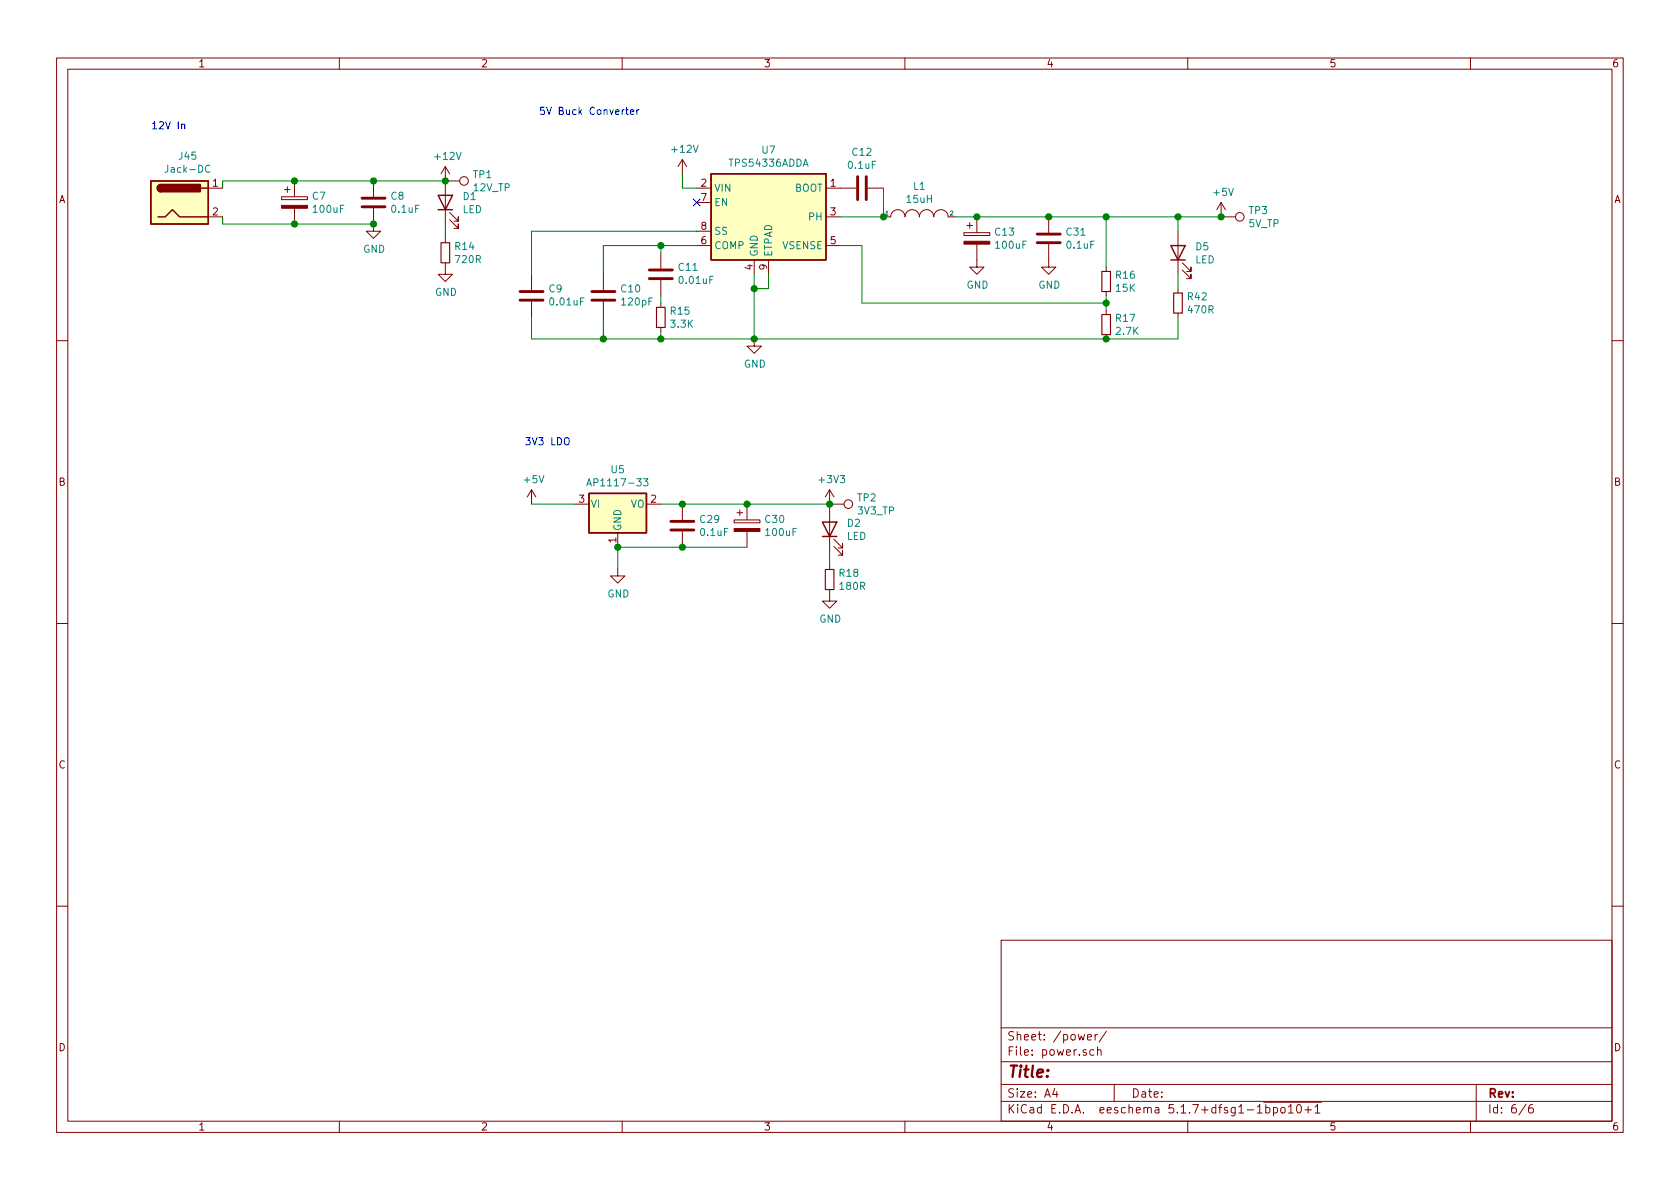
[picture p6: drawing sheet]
EESchema Schematic File Version 4
EELAYER 30 0
EELAYER END
$Descr A4 11693 8268
encoding utf-8
Sheet 6 6
Title ""
Date ""
Rev ""
Comp ""
Comment1 ""
Comment2 ""
Comment3 ""
Comment4 ""
$EndDescr
$Comp
L Regulator_Switching:TPS54336ADDA U?
U 1 1
P 5350 1500
AR Path="/5EB1A376" Ref="U?"  Part="1" 
AR Path="/5EB15D5B/5EB1A376" Ref="U7"  Part="1" 
F 0 "U7" H 5350 1967 50  0000 C CNN
F 1 "TPS54336ADDA" H 5350 1876 50  0000 C CNN
F 2 "Package_SO:TI_SO-PowerPAD-8_ThermalVias" H 6250 1150 50  0001 C CNN
F 3 "http://www.ti.com/lit/ds/symlink/tps54336a.pdf" H 6350 1050 50  0001 C CNN
	1    5350 1500
	1    0    0    -1  
$EndComp
$Comp
L power:GND #PWR0247
U 1 1
P 2600 1550
F 0 "#PWR0247" H 2600 1300 50  0001 C CNN
F 1 "GND" H 2605 1377 50  0000 C CNN
F 2 "" H 2600 1550 50  0001 C CNN
F 3 "" H 2600 1550 50  0001 C CNN
	1    2600 1550
	1    0    0    -1  
$EndComp
$Comp
L power:+12V #PWR0249
U 1 1
P 3100 1250
F 0 "#PWR0249" H 3100 1100 50  0001 C CNN
F 1 "+12V" H 3115 1423 50  0000 C CNN
F 2 "" H 3100 1250 50  0001 C CNN
F 3 "" H 3100 1250 50  0001 C CNN
	1    3100 1250
	1    0    0    -1  
$EndComp
$Comp
L mobo-rescue:CP-Device C7
U 1 1
P 2050 1400
F 0 "C7" H 2168 1446 50  0000 L CNN
F 1 "100uF" H 2168 1355 50  0000 L CNN
F 2 "Capacitor_SMD:CP_Elec_6.3x7.7" H 2088 1250 50  0001 C CNN
F 3 "~" H 2050 1400 50  0001 C CNN
	1    2050 1400
	1    0    0    -1  
$EndComp
$Comp
L Device:C C8
U 1 1
P 2600 1400
F 0 "C8" H 2715 1446 50  0000 L CNN
F 1 "0.1uF" H 2715 1355 50  0000 L CNN
F 2 "Capacitor_SMD:C_0805_2012Metric_Pad1.15x1.40mm_HandSolder" H 2638 1250 50  0001 C CNN
F 3 "~" H 2600 1400 50  0001 C CNN
	1    2600 1400
	1    0    0    -1  
$EndComp
Wire Wire Line
	2600 1550 2050 1550
Wire Wire Line
	1550 1550 1550 1500
Connection ~ 2050 1550
Wire Wire Line
	2600 1250 2050 1250
Connection ~ 2050 1250
Connection ~ 2600 1550
$Comp
L power:+12V #PWR0250
U 1 1
P 4750 1200
F 0 "#PWR0250" H 4750 1050 50  0001 C CNN
F 1 "+12V" H 4765 1373 50  0000 C CNN
F 2 "" H 4750 1200 50  0001 C CNN
F 3 "" H 4750 1200 50  0001 C CNN
	1    4750 1200
	1    0    0    -1  
$EndComp
$Comp
L pspice:INDUCTOR L1
U 1 1
P 6400 1500
F 0 "L1" H 6400 1715 50  0000 C CNN
F 1 "15uH" H 6400 1624 50  0000 C CNN
F 2 "Inductor_SMD:L_Bourns_SRR1260" H 6400 1500 50  0001 C CNN
F 3 "~" H 6400 1500 50  0001 C CNN
	1    6400 1500
	1    0    0    -1  
$EndComp
$Comp
L power:GND #PWR0251
U 1 1
P 6800 1800
F 0 "#PWR0251" H 6800 1550 50  0001 C CNN
F 1 "GND" H 6805 1627 50  0000 C CNN
F 2 "" H 6800 1800 50  0001 C CNN
F 3 "" H 6800 1800 50  0001 C CNN
	1    6800 1800
	1    0    0    -1  
$EndComp
$Comp
L Device:C C12
U 1 1
P 6000 1300
F 0 "C12" V 5748 1300 50  0000 C CNN
F 1 "0.1uF" V 5839 1300 50  0000 C CNN
F 2 "Capacitor_SMD:C_0805_2012Metric_Pad1.15x1.40mm_HandSolder" H 6038 1150 50  0001 C CNN
F 3 "~" H 6000 1300 50  0001 C CNN
	1    6000 1300
	0    1    1    0   
$EndComp
Wire Wire Line
	5850 1500 6150 1500
Wire Wire Line
	6150 1300 6150 1500
Connection ~ 6150 1500
Wire Wire Line
	7700 1850 7700 1500
Connection ~ 7700 1500
Wire Wire Line
	7700 2150 7700 2100
Wire Wire Line
	5250 2350 5250 2000
$Comp
L power:GND #PWR0252
U 1 1
P 5250 2350
F 0 "#PWR0252" H 5250 2100 50  0001 C CNN
F 1 "GND" H 5255 2177 50  0000 C CNN
F 2 "" H 5250 2350 50  0001 C CNN
F 3 "" H 5250 2350 50  0001 C CNN
	1    5250 2350
	1    0    0    -1  
$EndComp
Connection ~ 5250 2350
Wire Wire Line
	6000 2100 6000 1700
Wire Wire Line
	6000 1700 5850 1700
Connection ~ 7700 2100
Wire Wire Line
	7700 2100 7700 2050
$Comp
L Device:C C11
U 1 1
P 4600 1900
F 0 "C11" H 4485 1854 50  0000 R CNN
F 1 "0.01uF" H 4485 1945 50  0000 R CNN
F 2 "Capacitor_SMD:C_0805_2012Metric_Pad1.15x1.40mm_HandSolder" H 4638 1750 50  0001 C CNN
F 3 "~" H 4600 1900 50  0001 C CNN
	1    4600 1900
	-1   0    0    1   
$EndComp
$Comp
L Device:R_Small R15
U 1 1
P 4600 2200
F 0 "R15" H 4659 2246 50  0000 L CNN
F 1 "3.3K" H 4659 2155 50  0000 L CNN
F 2 "Resistor_SMD:R_0805_2012Metric_Pad1.15x1.40mm_HandSolder" H 4600 2200 50  0001 C CNN
F 3 "~" H 4600 2200 50  0001 C CNN
	1    4600 2200
	1    0    0    -1  
$EndComp
$Comp
L Device:C C10
U 1 1
P 4200 2050
F 0 "C10" H 4085 2004 50  0000 R CNN
F 1 "120pF" H 4085 2095 50  0000 R CNN
F 2 "Capacitor_SMD:C_0805_2012Metric_Pad1.15x1.40mm_HandSolder" H 4238 1900 50  0001 C CNN
F 3 "~" H 4200 2050 50  0001 C CNN
	1    4200 2050
	-1   0    0    1   
$EndComp
$Comp
L Device:C C9
U 1 1
P 3700 2050
F 0 "C9" H 3585 2004 50  0000 R CNN
F 1 "0.01uF" H 3585 2095 50  0000 R CNN
F 2 "Capacitor_SMD:C_0805_2012Metric_Pad1.15x1.40mm_HandSolder" H 3738 1900 50  0001 C CNN
F 3 "~" H 3700 2050 50  0001 C CNN
	1    3700 2050
	-1   0    0    1   
$EndComp
Wire Wire Line
	4850 1700 4600 1700
Wire Wire Line
	4600 1700 4600 1750
Wire Wire Line
	4600 2050 4600 2100
Wire Wire Line
	4600 2300 4600 2350
Wire Wire Line
	4600 2350 5250 2350
Wire Wire Line
	4600 1700 4200 1700
Wire Wire Line
	4200 1700 4200 1900
Connection ~ 4600 1700
Wire Wire Line
	4200 2200 4200 2350
Wire Wire Line
	4200 2350 4600 2350
Connection ~ 4600 2350
Wire Wire Line
	4850 1600 3700 1600
Wire Wire Line
	3700 1600 3700 1900
Wire Wire Line
	3700 2200 3700 2350
Wire Wire Line
	3700 2350 4200 2350
Connection ~ 4200 2350
Wire Wire Line
	4750 1200 4750 1300
Wire Wire Line
	4750 1300 4850 1300
$Comp
L mobo-rescue:CP-Device C13
U 1 1
P 6800 1650
F 0 "C13" H 6918 1696 50  0000 L CNN
F 1 "100uF" H 6918 1605 50  0000 L CNN
F 2 "Capacitor_SMD:CP_Elec_6.3x7.7" H 6838 1500 50  0001 C CNN
F 3 "~" H 6800 1650 50  0001 C CNN
	1    6800 1650
	1    0    0    -1  
$EndComp
Wire Wire Line
	6650 1500 6800 1500
$Comp
L Connector:Jack-DC J?
U 1 1
P 1250 1400
AR Path="/5EB1A37C" Ref="J?"  Part="1" 
AR Path="/5EB15D5B/5EB1A37C" Ref="J45"  Part="1" 
F 0 "J45" H 1307 1725 50  0000 C CNN
F 1 "Jack-DC" H 1307 1634 50  0000 C CNN
F 2 "Connector_BarrelJack:BarrelJack_Horizontal" H 1300 1360 50  0001 C CNN
F 3 "~" H 1300 1360 50  0001 C CNN
	1    1250 1400
	1    0    0    -1  
$EndComp
Wire Wire Line
	1550 1550 2050 1550
$Comp
L Device:LED D5
U 1 1
P 8200 1750
F 0 "D5" V 8239 1633 50  0000 R CNN
F 1 "LED" V 8148 1633 50  0000 R CNN
F 2 "LED_SMD:LED_0805_2012Metric" H 8200 1750 50  0001 C CNN
F 3 "~" H 8200 1750 50  0001 C CNN
	1    8200 1750
	0    -1   -1   0   
$EndComp
$Comp
L Device:R_Small R42
U 1 1
P 8200 2100
F 0 "R42" H 8259 2146 50  0000 L CNN
F 1 "470R" H 8259 2055 50  0000 L CNN
F 2 "Resistor_SMD:R_0805_2012Metric_Pad1.15x1.40mm_HandSolder" H 8200 2100 50  0001 C CNN
F 3 "~" H 8200 2100 50  0001 C CNN
	1    8200 2100
	1    0    0    -1  
$EndComp
Wire Wire Line
	7700 1500 8200 1500
Wire Wire Line
	8200 1600 8200 1500
Connection ~ 8200 1500
Wire Wire Line
	8200 1500 8500 1500
Wire Wire Line
	8200 2000 8200 1900
Wire Wire Line
	7700 2350 8200 2350
Wire Wire Line
	8200 2350 8200 2200
Connection ~ 7700 2350
Wire Wire Line
	1550 1250 1550 1300
Wire Wire Line
	1550 1250 2050 1250
$Comp
L Device:R_Small R17
U 1 1
P 7700 2250
F 0 "R17" H 7759 2296 50  0000 L CNN
F 1 "2.7K" H 7759 2205 50  0000 L CNN
F 2 "Resistor_SMD:R_0805_2012Metric_Pad1.15x1.40mm_HandSolder" H 7700 2250 50  0001 C CNN
F 3 "~" H 7700 2250 50  0001 C CNN
	1    7700 2250
	1    0    0    -1  
$EndComp
$Comp
L Device:R_Small R16
U 1 1
P 7700 1950
F 0 "R16" H 7759 1996 50  0000 L CNN
F 1 "15K" H 7759 1905 50  0000 L CNN
F 2 "Resistor_SMD:R_0805_2012Metric_Pad1.15x1.40mm_HandSolder" H 7700 1950 50  0001 C CNN
F 3 "~" H 7700 1950 50  0001 C CNN
	1    7700 1950
	1    0    0    -1  
$EndComp
NoConn ~ 4850 1400
Wire Wire Line
	5350 1900 5350 2000
Wire Wire Line
	5350 2000 5250 2000
Connection ~ 5250 2000
Wire Wire Line
	5250 2000 5250 1900
$Comp
L Regulator_Linear:AP1117-33 U?
U 1 1
P 4300 3500
AR Path="/5F10D0FD" Ref="U?"  Part="1" 
AR Path="/5EB15D5B/5F10D0FD" Ref="U5"  Part="1" 
F 0 "U5" H 4300 3742 50  0000 C CNN
F 1 "AP1117-33" H 4300 3651 50  0000 C CNN
F 2 "Package_TO_SOT_SMD:SOT-223-3_TabPin2" H 4300 3700 50  0001 C CNN
F 3 "http://www.diodes.com/datasheets/AP1117.pdf" H 4400 3250 50  0001 C CNN
	1    4300 3500
	1    0    0    -1  
$EndComp
$Comp
L Device:C C31
U 1 1
P 7300 1650
F 0 "C31" H 7415 1696 50  0000 L CNN
F 1 "0.1uF" H 7415 1605 50  0000 L CNN
F 2 "Capacitor_SMD:C_0805_2012Metric_Pad1.15x1.40mm_HandSolder" H 7338 1500 50  0001 C CNN
F 3 "~" H 7300 1650 50  0001 C CNN
	1    7300 1650
	1    0    0    -1  
$EndComp
$Comp
L power:+3V3 #PWR0182
U 1 1
P 5775 3500
F 0 "#PWR0182" H 5775 3350 50  0001 C CNN
F 1 "+3V3" H 5790 3673 50  0000 C CNN
F 2 "" H 5775 3500 50  0001 C CNN
F 3 "" H 5775 3500 50  0001 C CNN
	1    5775 3500
	1    0    0    -1  
$EndComp
Wire Wire Line
	3700 3500 4000 3500
Wire Wire Line
	4600 3500 4750 3500
$Comp
L mobo-rescue:CP-Device C30
U 1 1
P 5200 3650
F 0 "C30" H 5318 3696 50  0000 L CNN
F 1 "100uF" H 5318 3605 50  0000 L CNN
F 2 "Capacitor_SMD:CP_Elec_6.3x7.7" H 5238 3500 50  0001 C CNN
F 3 "~" H 5200 3650 50  0001 C CNN
	1    5200 3650
	1    0    0    -1  
$EndComp
Wire Wire Line
	6800 1500 7300 1500
Connection ~ 6800 1500
Wire Wire Line
	6000 2100 7700 2100
Wire Wire Line
	5250 2350 7700 2350
Connection ~ 7300 1500
Wire Wire Line
	7300 1500 7700 1500
$Comp
L power:GND #PWR0183
U 1 1
P 7300 1800
F 0 "#PWR0183" H 7300 1550 50  0001 C CNN
F 1 "GND" H 7305 1627 50  0000 C CNN
F 2 "" H 7300 1800 50  0001 C CNN
F 3 "" H 7300 1800 50  0001 C CNN
	1    7300 1800
	1    0    0    -1  
$EndComp
$Comp
L Device:C C29
U 1 1
P 4750 3650
F 0 "C29" H 4865 3696 50  0000 L CNN
F 1 "0.1uF" H 4865 3605 50  0000 L CNN
F 2 "Capacitor_SMD:C_0805_2012Metric_Pad1.15x1.40mm_HandSolder" H 4788 3500 50  0001 C CNN
F 3 "~" H 4750 3650 50  0001 C CNN
	1    4750 3650
	1    0    0    -1  
$EndComp
Connection ~ 4750 3500
Wire Wire Line
	4750 3500 5200 3500
$Comp
L power:GND #PWR0184
U 1 1
P 4300 3950
F 0 "#PWR0184" H 4300 3700 50  0001 C CNN
F 1 "GND" H 4305 3777 50  0000 C CNN
F 2 "" H 4300 3950 50  0001 C CNN
F 3 "" H 4300 3950 50  0001 C CNN
	1    4300 3950
	1    0    0    -1  
$EndComp
Wire Wire Line
	4300 3950 4300 3800
Wire Wire Line
	4300 3800 4750 3800
Connection ~ 4300 3800
Wire Wire Line
	4750 3800 5200 3800
Connection ~ 4750 3800
Text Notes 3750 800  0    50   ~ 0
5V Buck Converter
Text Notes 3650 3100 0    50   ~ 0
3V3 LDO
Text Notes 1050 900  0    50   ~ 0
12V In
$Comp
L power:+5V #PWR0185
U 1 1
P 8500 1500
F 0 "#PWR0185" H 8500 1350 50  0001 C CNN
F 1 "+5V" H 8515 1673 50  0000 C CNN
F 2 "" H 8500 1500 50  0001 C CNN
F 3 "" H 8500 1500 50  0001 C CNN
	1    8500 1500
	1    0    0    -1  
$EndComp
$Comp
L power:+5V #PWR0181
U 1 1
P 3700 3500
F 0 "#PWR0181" H 3700 3350 50  0001 C CNN
F 1 "+5V" H 3715 3673 50  0000 C CNN
F 2 "" H 3700 3500 50  0001 C CNN
F 3 "" H 3700 3500 50  0001 C CNN
	1    3700 3500
	1    0    0    -1  
$EndComp
$Comp
L Connector:TestPoint TP2
U 1 1
P 5775 3500
F 0 "TP2" V 5729 3688 50  0000 L CNN
F 1 "3V3_TP" V 5820 3688 50  0000 L CNN
F 2 "TestPoint:TestPoint_THTPad_1.0x1.0mm_Drill0.5mm" H 5975 3500 50  0001 C CNN
F 3 "~" H 5975 3500 50  0001 C CNN
	1    5775 3500
	0    1    1    0   
$EndComp
$Comp
L Connector:TestPoint TP3
U 1 1
P 8500 1500
F 0 "TP3" V 8454 1688 50  0000 L CNN
F 1 "5V_TP" V 8545 1688 50  0000 L CNN
F 2 "TestPoint:TestPoint_THTPad_1.0x1.0mm_Drill0.5mm" H 8700 1500 50  0001 C CNN
F 3 "~" H 8700 1500 50  0001 C CNN
	1    8500 1500
	0    1    1    0   
$EndComp
Connection ~ 8500 1500
$Comp
L Connector:TestPoint TP1
U 1 1
P 3100 1250
F 0 "TP1" V 3054 1438 50  0000 L CNN
F 1 "12V_TP" V 3145 1438 50  0000 L CNN
F 2 "TestPoint:TestPoint_THTPad_1.0x1.0mm_Drill0.5mm" H 3300 1250 50  0001 C CNN
F 3 "~" H 3300 1250 50  0001 C CNN
	1    3100 1250
	0    1    1    0   
$EndComp
$Comp
L Device:LED D2
U 1 1
P 5775 3675
F 0 "D2" V 5814 3558 50  0000 R CNN
F 1 "LED" V 5723 3558 50  0000 R CNN
F 2 "LED_SMD:LED_0805_2012Metric" H 5775 3675 50  0001 C CNN
F 3 "~" H 5775 3675 50  0001 C CNN
	1    5775 3675
	0    -1   -1   0   
$EndComp
$Comp
L Device:R_Small R18
U 1 1
P 5775 4025
F 0 "R18" H 5834 4071 50  0000 L CNN
F 1 "180R" H 5834 3980 50  0000 L CNN
F 2 "Resistor_SMD:R_0805_2012Metric_Pad1.15x1.40mm_HandSolder" H 5775 4025 50  0001 C CNN
F 3 "~" H 5775 4025 50  0001 C CNN
	1    5775 4025
	1    0    0    -1  
$EndComp
Wire Wire Line
	5775 3925 5775 3825
Wire Wire Line
	5200 3500 5775 3500
Wire Wire Line
	5775 3500 5775 3525
Connection ~ 5200 3500
$Comp
L power:GND #PWR0148
U 1 1
P 5775 4125
F 0 "#PWR0148" H 5775 3875 50  0001 C CNN
F 1 "GND" H 5780 3952 50  0000 C CNN
F 2 "" H 5775 4125 50  0001 C CNN
F 3 "" H 5775 4125 50  0001 C CNN
	1    5775 4125
	1    0    0    -1  
$EndComp
Connection ~ 5775 3500
$Comp
L Device:LED D1
U 1 1
P 3100 1400
F 0 "D1" V 3139 1283 50  0000 R CNN
F 1 "LED" V 3048 1283 50  0000 R CNN
F 2 "LED_SMD:LED_0805_2012Metric" H 3100 1400 50  0001 C CNN
F 3 "~" H 3100 1400 50  0001 C CNN
	1    3100 1400
	0    -1   -1   0   
$EndComp
$Comp
L Device:R_Small R14
U 1 1
P 3100 1750
F 0 "R14" H 3159 1796 50  0000 L CNN
F 1 "720R" H 3159 1705 50  0000 L CNN
F 2 "Resistor_SMD:R_0805_2012Metric_Pad1.15x1.40mm_HandSolder" H 3100 1750 50  0001 C CNN
F 3 "~" H 3100 1750 50  0001 C CNN
	1    3100 1750
	1    0    0    -1  
$EndComp
Wire Wire Line
	3100 1650 3100 1550
Wire Wire Line
	2600 1250 3100 1250
Connection ~ 2600 1250
Connection ~ 3100 1250
$Comp
L power:GND #PWR0195
U 1 1
P 3100 1850
F 0 "#PWR0195" H 3100 1600 50  0001 C CNN
F 1 "GND" H 3105 1677 50  0000 C CNN
F 2 "" H 3100 1850 50  0001 C CNN
F 3 "" H 3100 1850 50  0001 C CNN
	1    3100 1850
	1    0    0    -1  
$EndComp
$EndSCHEMATC
